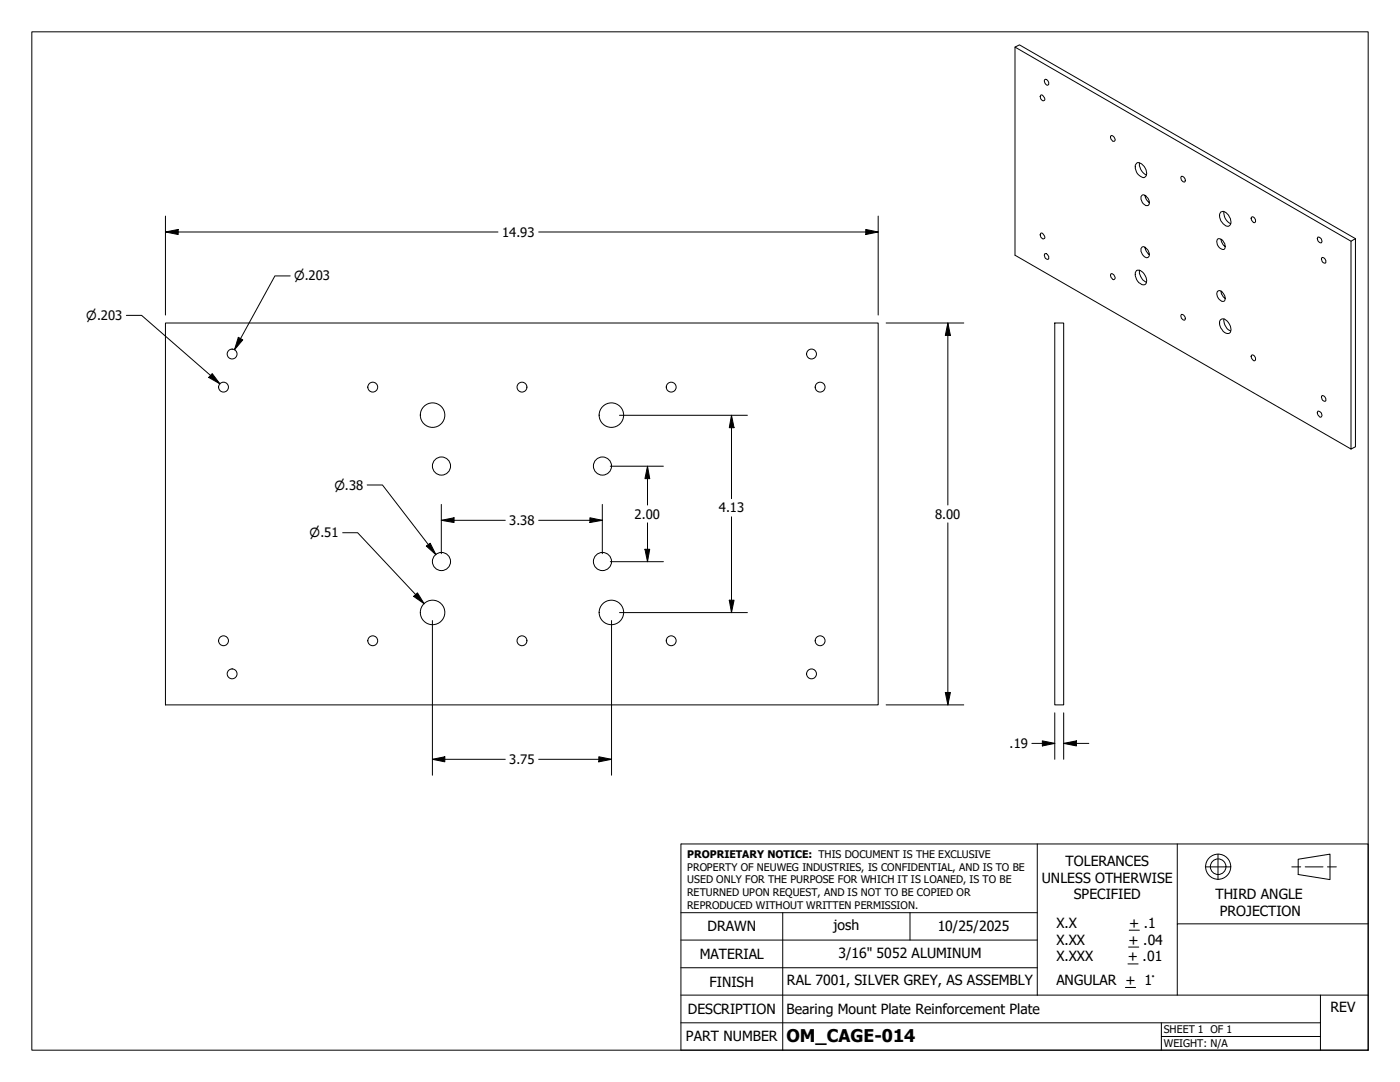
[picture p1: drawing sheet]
<svg xmlns="http://www.w3.org/2000/svg" width="279mm" height="216mm" viewBox="0 0 279 216" stroke-linecap="round" stroke-linejoin="round" font-family="sans-serif">
<!-- layer: Visible (ANSI) -->
<g fill="none" stroke="#000" stroke-width=".2">
<path d="M202.6 9.4v41.5l67 38.7 .9-.4v-41.6l-.9 .5v41.5M207.7 19a.8 .8 0 0 1 .8 1 .67 .67 0 0 1-.8-.2 .67 .67 0 0 1 0-.8zM208.5 15.9a.64 .64 0 0 1 .7 .3 .64 .64 0 0 1 0 .8 .74 .74 0 0 1-.7-1.1zM221.7 27.1a.76 .76 0 0 1 .7 1.1 .76 .76 0 0 1-.7-1.1zM226.8 32.6a1.6 1.6 0 0 1 1.9 1.3l.1 .4a.75 .75 0 0 1-.2 1 .75 .75 0 0 1-1-.1 2.17 2.17 0 0 1-.9-2.4zM227.4 32.5a2.51 2.51 0 0 0 1.4 2.4M228.5 39l.2 .6 .3 .5a.51 .51 0 0 1 .4 .4 .51 .51 0 0 1-.3 .5 1.42 1.42 0 0 1-1.3-1.9 .59 .59 0 0 1 .6-.2 .59 .59 0 0 1 .5 .4l.3 .5 .2 .6M235.8 35.2a.76 .76 0 0 1 .6 1.1 .76 .76 0 0 1-.6-1.1zM207.7 46.5a.8 .8 0 0 1 .8 1.1 .67 .67 0 0 1-.8-.3 .67 .67 0 0 1 0-.8zM208.5 50.6a.76 .76 0 0 1 .7 1.2 .76 .76 0 0 1-.7-1.2zM221.7 54.6a.76 .76 0 0 1 .7 1.2 .76 .76 0 0 1-.7-1.2zM226.8 54a1.77 1.77 0 0 1 2 1.7 .75 .75 0 0 1-.2 1 .75 .75 0 0 1-1-.1 2.17 2.17 0 0 1-.9-2.4z"/>
<path d="M227.4 53.9a2.51 2.51 0 0 0 1.4 2.4M228.5 49.3l.3 .9 .6 .6a.54 .54 0 0 1-.3 .6 .54 .54 0 0 1-.7-.2 1.34 1.34 0 0 1-.4-1.9 1.52 1.52 0 0 1 1.4 1.5M243.6 42.3a1.37 1.37 0 0 1 1.8 1l.2 .7a.75 .75 0 0 1-.2 1 .75 .75 0 0 1-1-.1 2.17 2.17 0 0 1-.9-2.4zM243.7 58.1l.1 .6 .7 .9a.51 .51 0 0 1-.7 .5 1.58 1.58 0 0 1-.8-1.9 .82 .82 0 0 1 1.2 .5l.3 .9M243.7 47.8l.1 .5 .3 .5 .4 .4a.53 .53 0 0 1-.3 .6 .53 .53 0 0 1-.6-.2 1.34 1.34 0 0 1-.5-2 1.52 1.52 0 0 1 1.4 1.6M244.3 42.2a2.32 2.32 0 0 0 1.3 2.4M249.7 43.4a.64 .64 0 0 1 .8 .2 .64 .64 0 0 1-.1 .8 .81 .81 0 0 1-.7-1zM263 47.3a.76 .76 0 0 1 .7 1.2 .76 .76 0 0 1-.7-1.2zM263.8 51.4a.76 .76 0 0 1 .7 1.1 .76 .76 0 0 1-.7-1.1zM270.5 47.6l-67-38.6-.9 .4 67 38.7M33 64.5h142.3v76.2h-142.3zM210.5 64.5h1.8v76.2h-1.8z"/>
<path d="M235.8 62.7a.76 .76 0 0 1 .6 1.2 .76 .76 0 0 1-.6-1.2zM243.5 63.9a.89 .89 0 0 1 1.4 .2 1.87 1.87 0 0 1 .5 2.4h-.2a1.95 1.95 0 0 1-1.8-2zM244.3 63.6a2.32 2.32 0 0 0 1.3 2.4M249.7 70.9a.64 .64 0 0 1 .8 .3 .64 .64 0 0 1-.1 .7 .81 .81 0 0 1-.7-1zM263.8 78.9a.76 .76 0 0 1 .7 1.2 .76 .76 0 0 1-.7-1.2zM263 82a.68 .68 0 0 1 .7 .5 .68 .68 0 0 1-.2 .7l-.5-.4-.1-.4z"/>
<circle cx="44.6" cy="77.2" r=".98"/>
<circle cx="46.3" cy="70.6" r=".98"/>
<circle cx="74.4" cy="77.2" r=".98"/>
<circle cx="104.2" cy="77.2" r=".98"/>
<circle cx="134" cy="77.2" r=".98"/>
<circle cx="162" cy="70.6" r=".98"/>
<circle cx="163.7" cy="77.2" r=".98"/>
<circle cx="86.3" cy="82.8" r="2.44"/>
<circle cx="88.1" cy="93" r="1.81"/>
<circle cx="120.2" cy="93" r="1.81"/>
<circle cx="122" cy="82.8" r="2.44"/>
<circle cx="88.1" cy="112" r="1.81"/>
<circle cx="120.2" cy="112" r="1.81"/>
<circle cx="44.6" cy="127.9" r=".98"/>
<circle cx="46.3" cy="134.5" r=".98"/>
<circle cx="74.4" cy="127.9" r=".98"/>
<circle cx="86.3" cy="122.2" r="2.44"/>
<circle cx="104.2" cy="127.9" r=".98"/>
<circle cx="122" cy="122.2" r="2.44"/>
<circle cx="134" cy="127.9" r=".98"/>
<circle cx="162" cy="134.5" r=".98"/>
<circle cx="163.7" cy="127.9" r=".98"/>
</g>
<!-- layer: Border (ANSI) -->
<path d="M6.3 6.3h266.7v203.2h-266.7z" fill="none" stroke="#000" stroke-width=".2"/>
<!-- layer: Title (ANSI) -->
<g fill="none" stroke="#000" stroke-width=".2">
<path d="M135.9 168.4h137.1v41.1h-137.1zM207 168.4v30.2M234.9 168.4v15.9M240.5 173h5.1M243.1 170.4v5.1M257.8 173h1.8M259.1 171.4l6.3-1v5.1l-6.3-1zM260.5 173h3.5M264.9 173h1.8M135.9 198.6h137.1M135.9 193.1h71.1M135.9 187.6h71.1"/>
<path d="M135.9 182.1h71.1M156.2 182.1v27.4M181.6 182.1v5.5M224.6 197h2M225.1 192.3h2M225.2 189h2.1M225.4 185.6h2M263.5 198.6v10.9M273 184.3h-38.1v14.3M135.9 204.1h127.6M231.8 206.8h31.7M231.8 204.1v5.4"/>
<circle cx="243.1" cy="172.9" r="2.51"/>
<circle cx="243.1" cy="172.9" r="1.56"/>
</g>
<!-- layer: Dimension (ANSI) -->
<g fill="none" stroke="#000" stroke-width=".2">
<path d="M33 46.3l2.6-.5v1zM33 46.3h66.4M33 43.1v19.8M57.9 55.1h-3l-8.1 14.7M107.5 46.3h67.8M172.8 45.8l2.5 .5-2.5 .5zM175.3 43.1v19.8M25.2 62.9h3.1l15.6 13.7M42.4 74.5l1.5 2.1-2.2-1.3zM47.6 67.3l.9 .5-1.7 2zM176.8 64.5h15.5M189.2 64.5l.5 2.4h-1z"/>
<path d="M189.2 64.5v36.3M73.3 96.8h3l10.7 13.9M121.8 93h10.6M123.6 82.9h25.6M129.2 93l.5 2.5h-1zM129.2 93v7.8M146 82.9l.5 2.4h-1zM146 82.9v16.6M68.4 106.3h3l13.2 14.2M82.5 119l.8-.7 1.3 2.2zM85.1 109l.8-.6 1.1 2.3zM88.1 103.8l2.5-.5v1z"/>
<path d="M88.1 103.8h12.7M88.1 100.6v9.9M107.5 103.8h12.7M117.7 103.3l2.5 .5-2.5 .5zM120.2 100.6v9.9M121.8 112.1h10.6M128.7 109.6h1l-.5 2.5zM129.2 104.3v7.8M145.5 119.8h1l-.5 2.4zM146 103.1v19.1M189.2 104.3v36.4M86.3 123.8v30.9"/>
<path d="M122 123.8v30.9M123.6 122.2h25.6M188.7 138.2h1l-.5 2.5zM86.3 151.5l2.5-.5v1zM86.3 151.5h14.5M107.5 151.5h14.5M119.5 151l2.5 .5-2.5 .5zM176.8 140.7h15.5M205.9 148.3h4.6M208 147.8l2.5 .5-2.5 .5zM210.5 142.2v9.3M212.3 148.3l2.5-.5v1z"/>
<path d="M212.3 148.3h5M212.3 142.2v9.3"/>
</g>
<g fill="#000">
<path d="M33 46.3l2.6-.5v1zM172.8 45.8l2.5 .5-2.5 .5zM42.4 74.5l1.5 2.1-2.2-1.3zM47.6 67.3l.9 .5-1.7 2zM189.2 64.5l.5 2.4h-1zM129.2 93l.5 2.5h-1zM146 82.9l.5 2.4h-1zM82.5 119l.8-.7 1.3 2.2zM85.1 109l.8-.6 1.1 2.3zM88.1 103.8l2.5-.5v1zM117.7 103.3l2.5 .5-2.5 .5zM128.7 109.6h1l-.5 2.5z"/>
<path d="M145.5 119.8h1l-.5 2.4zM188.7 138.2h1l-.5 2.5zM86.3 151.5l2.5-.5v1zM119.5 151l2.5 .5-2.5 .5zM208 147.8l2.5 .5-2.5 .5zM212.3 148.3l2.5-.5v1z"/>
</g>
<text font-size="3.5" x="157" y="207.9">OM_CAGE-014</text>
<g font-size="2.8">
<text x="212.7" y="172.8">TOLERANCES</text>
<text x="207.9" y="176.1">UNLESS OTHERWISE</text>
<text x="214.3" y="179.5">SPECIFIED</text>
<text x="242.6" y="179.4">THIRD ANGLE</text>
<text x="141.2" y="185.9">DRAWN</text>
<text x="166.4" y="185.6">josh</text>
<text x="187.1" y="185.7">10/25/2025</text>
<text x="210.8" y="185.2">X.X</text>
<text x="225.4" y="185.2">+ .1</text>
<text x="243.5" y="182.7">PROJECTION</text>
<text x="139.6" y="191.4">MATERIAL</text>
<text x="167.3" y="191.2">3/16&quot; 5052 ALUMINUM</text>
<text x="210.8" y="188.5">X.XX</text>
<text x="210.8" y="191.8">X.XXX</text>
<text x="225.1" y="191.8">+ .01</text>
<text x="225.2" y="188.5">+ .04</text>
<text x="141.6" y="196.8">FINISH</text>
<text x="157" y="196.6">RAL 7001, SILVER GREY, AS ASSEMBLY</text>
<text x="210.8" y="196.6">ANGULAR + 1°</text>
<text x="137.3" y="202.3">DESCRIPTION</text>
<text x="157" y="202.2">Bearing Mount Plate Reinforcement Plate</text>
<text x="265.6" y="201.9">REV</text>
<text x="136.9" y="207.8">PART NUMBER</text>
</g>
<g font-size="2.6">
<text x="100.2" y="47.2">14.93</text>
<text x="101.6" y="104.8">3.38</text>
<text x="126.6" y="103.5">2.00</text>
<text x="143.4" y="102.2">4.13</text>
<text x="186.6" y="103.5">8.00</text>
<text x="201.5" y="149.3">.19</text>
<text x="101.6" y="152.5">3.75</text>
</g>
<g font-size="2.5">
<text x="58.7" y="55.9">⌀.203</text>
<text x="17.2" y="63.8">⌀.203</text>
<text x="66.7" y="97.7">⌀.38</text>
<text x="61.8" y="107.2">⌀.51</text>
</g>
<g font-size="2.1">
<text x="137.2" y="171.3">PROPRIETARY NOTICE: THIS DOCUMENT IS THE EXCLUSIVE</text>
<text x="137.2" y="173.7">PROPERTY OF NEUWEG INDUSTRIES, IS CONFIDENTIAL, AND IS TO BE</text>
<text x="137.2" y="176.3">USED ONLY FOR THE PURPOSE FOR WHICH IT IS LOANED, IS TO BE</text>
<text x="137.2" y="178.8">RETURNED UPON REQUEST, AND IS NOT TO BE COPIED OR</text>
<text x="137.2" y="181.3">REPRODUCED WITHOUT WRITTEN PERMISSION.</text>
<text x="232.3" y="206.1">SHEET 1 OF 1</text>
<text x="232.3" y="208.9">WEIGHT: N/A</text>
</g>
</svg>
